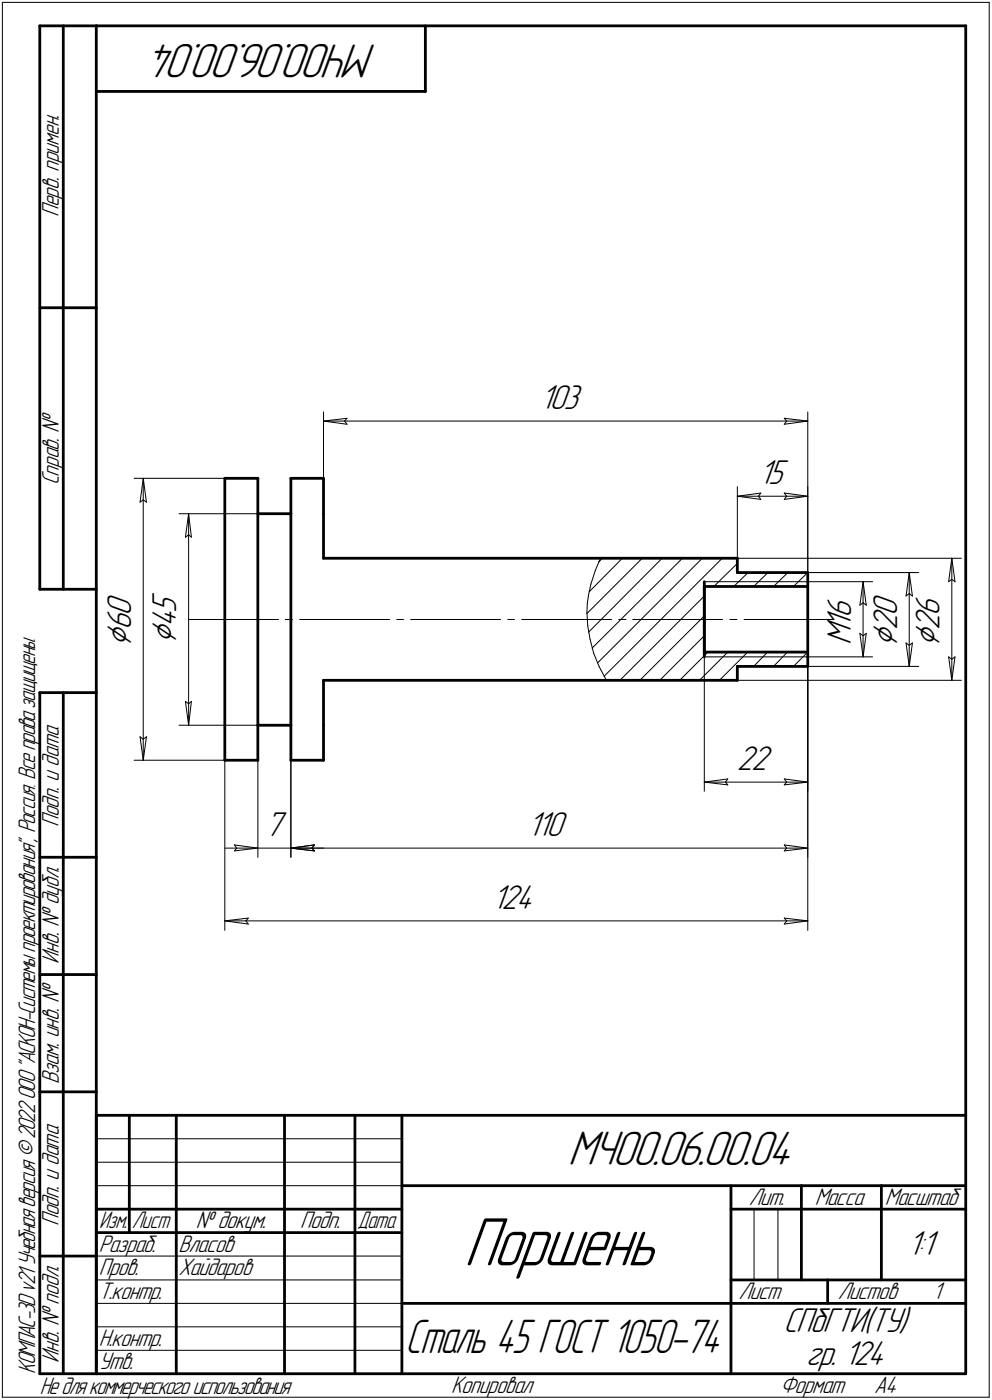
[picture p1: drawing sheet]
<svg xmlns="http://www.w3.org/2000/svg" width="211mm" height="298mm" viewBox="0 0 211 298" stroke-linecap="round" stroke-linejoin="round" font-family="sans-serif">
<g fill="none" stroke="#000" stroke-width=".21">
<path d="M.5 .5v297zM.5 .5h210zM210.5 .5v297zM68.8 89.7l5-.6zM68.8 89.7l5 .6zM68.8 89.7h103.1zM68.8 87.7v31.2zM73.3 89.7l.5 .6zM73.8 89.1l-.5 .6zM166.9 90.3l5-.6zM166.9 89.1l.5 .6zM166.9 89.1l5 .6z"/>
<path d="M167.4 89.7l-.5 .6zM171.9 87.7v34.2zM28.5 101.9h19.3zM29.8 106.9l.7-.5zM30.5 101.9l.7 5zM30.5 106.4l.7 .5zM30.5 101.9l-.7 5zM30.5 101.9v60zM38.1 109.4h16.8zM39.5 114.4l.6-.5zM40.1 109.4l.6 5zM40.1 113.9l.6 .5z"/>
<path d="M40.1 109.4l-.6 5zM40.1 109.4v45zM127.3 119.7l.9-.8zM127.8 118.9l-1.1 2.6zM132.4 118.9l-7 7.1zM140.9 118.9l-15.7 15.7zM156.9 105.7l5-.7zM156.9 105.7l5 .6zM156.9 105.7h15zM156.9 103.6v18.3zM156.9 118.9h47.7zM161.4 105.7l.5 .6z"/>
<path d="M161.9 105l-.5 .7zM166.9 106.3l5-.6zM166.9 105l.5 .7zM166.9 105l5 .7zM167.4 105.7l-.5 .6zM171.9 103.6v18.3zM202.5 118.9l.7 5zM202.5 118.9l-.7 5zM202.5 118.9v26zM40.1 131.9h19.2zM47.8 131.9v66.2zM60.7 131.9h1.5z"/>
<path d="M63.8 131.9h19.1zM84.4 131.9h1.5zM87.4 131.9h19.1zM108 131.9h1.5zM111 131.9h19.1zM124.9 130.4l.2 2.9zM124.9 130.6l11.8-11.7zM125 128.4l-.1 2zM125.1 133.3l.5 2.8zM125.2 126.7l-.2 1.7zM125.6 136.1l.7 3zM125.7 124.4l-.5 2.3z"/>
<path d="M126 138l19.2-19.1zM126.3 139.1l1.2 2.9zM126.7 121.5l-1 2.9zM131.7 131.9h1.5zM134.6 131.9h19.2zM149.9 139.9h22zM149.9 123.9h22zM149.9 131.9v36.6zM151.9 124.9l5-4.9zM155.3 131.9h1.5zM156.1 124.9l3.1-3zM158.3 131.9h19.2z"/>
<path d="M160.4 124.9l3-3zM163.3 138.9l-2.9 3zM164.6 124.9l3-3zM167.6 138.9l-3 3zM168.8 124.9l3.1-3zM171.9 131.9v66.2zM171.9 131.9v50.6zM171.9 131.9v36.6zM171.9 121.9h23.6zM171.9 139.9h13.8zM171.9 123.9h13.8zM183 134.9l.6 5z"/>
<path d="M183 134.9l.6 .5zM183 128.9l.6-.5zM183.6 135.4l.7-.5zM183.6 123.9l.7 5zM183.6 128.4l.7 .5zM183.6 123.9l-.6 5zM183.6 123.9v16zM184.3 134.9l-.7 5zM192.8 136.9l.7 5zM192.8 136.9l.7 .5zM192.8 126.9l.7-.5zM193.5 137.4l.6-.5z"/>
<path d="M193.5 121.9l.6 5zM193.5 126.4l.6 .5zM193.5 121.9l-.7 5zM193.5 121.9v20zM194.1 136.9l-.6 5zM201.8 139.9l.7 5zM201.8 139.9l.7 .5zM201.8 123.9l.7-.5zM202.5 123.4l.7 .5zM203.2 139.9l-.7 5zM29.8 156.9l.7 5zM29.8 156.9l.7 .5z"/>
<path d="M30.5 157.4l.7-.5zM31.2 156.9l-.7 5zM38.1 154.4h16.8zM39.5 149.4l.6 5zM39.5 149.4l.6 .5zM40.1 149.9l.6-.5zM40.7 149.4l-.6 5zM54.9 154.4v28.1zM61.9 154.4v28.1zM127.2 141.1l22.2-22.2zM127.5 142l1.5 2.9zM128.5 144l25.2-25.1z"/>
<path d="M131.9 144.9l18-18zM136.1 144.9l13.8-13.8zM140.4 144.9l9.5-9.5zM144.6 144.9l6-6zM148.8 144.9l6.1-6zM153.1 144.9l6-6zM156.9 144.9h47.7zM168.8 141.9l3.1-3zM171.9 141.9h23.6zM202.5 140.4l.7-.5zM28.5 161.9h19.3zM49.9 179.9l5 .7z"/>
<path d="M49.9 179.9l.5 .7zM66.9 179.9l-.5 .7zM149.9 166.5l5-.6zM149.9 166.5l5 .6zM149.9 166.5h22zM154.3 166.5l.6 .6zM154.9 165.9l-.6 .6zM166.9 179.9l.5 .7zM166.9 179.9l5 .7zM166.9 167.1l5-.6zM166.9 165.9l.5 .6zM166.9 165.9l5 .6z"/>
<path d="M167.4 166.5l-.5 .6zM47.8 196.1l5-.6zM47.8 196.1l5 .7zM47.8 196.1h124.1zM47.8 180.6h7.1zM49.9 181.2l5-.6zM50.4 180.6l-.5 .6zM52.3 196.1l.5 .7zM52.8 195.5l-.5 .6zM54.9 180.6h7zM61.9 180.6l5 .6zM61.9 180.6l5-.7z"/>
<path d="M61.9 180.6h6.9zM61.9 180.6h110zM66.4 180.6l.5 .6zM166.9 196.8l5-.7zM166.9 195.5l.5 .6zM166.9 195.5l5 .6zM166.9 181.2l5-.6zM167.4 196.1l-.5 .7zM167.4 180.6l-.5 .6zM20.5 247.5h65zM20.5 252.5h65zM20.5 242.5h65z"/>
<path d="M160.4 257.5v15zM165.5 257.5v15zM20.5 267.5h65zM20.5 272.5h65zM20.5 277.5h65zM.5 297.5h210zM20.5 282.5h65zM20.5 287.5h65z"/>
</g>
<g fill="none" stroke="#000" stroke-width=".59">
<path d="M8.5 5.5v120zM8.5 5.5h12zM13.5 5.5v120zM20.5 5.5v287zM20.5 5.5h185zM20.5 19.5h70zM90.5 5.5v14zM205.5 5.5v287zM8.5 65.5h12zM47.8 101.9v60zM47.8 101.9h7.1zM54.9 101.9v7.5z"/>
<path d="M54.9 109.4h7zM54.9 109.4v45zM61.9 101.9v7.5zM61.9 101.9h6.9zM61.9 109.4v45zM68.8 101.9v7.5zM68.8 109.4v9.5zM68.8 118.9h88.1zM156.9 118.9v3zM8.5 125.5h12zM149.9 138.9h22zM149.9 124.9v14z"/>
<path d="M149.9 124.9h22zM149.9 123.9v16zM156.9 121.9h15zM171.9 121.9v20zM8.5 147.5v145zM8.5 147.5h12zM13.5 147.5v145zM54.9 154.4v7.5zM54.9 154.4h7zM61.9 154.4v7.5zM68.8 154.4v7.5zM68.8 144.9v9.5z"/>
<path d="M68.8 144.9h88.1zM156.9 141.9v3zM156.9 141.9h15zM47.8 161.9h7.1zM61.9 161.9h6.9zM8.5 182.5h12zM8.5 207.5h12zM8.5 232.5h12zM20.5 237.5h185zM20.5 237.5v55zM27.5 237.5v25zM37.5 237.5v55z"/>
<path d="M60.5 237.5v55zM75.5 237.5v55zM85.5 237.5v55zM20.5 257.5h65zM85.5 252.5h120zM155.5 252.5v40zM155.5 257.5h15zM170.5 252.5v20zM170.5 257.5h35zM187.5 252.5v20zM8.5 267.5h12zM20.5 262.5h65z"/>
<path d="M85.5 277.5h70zM155.5 277.5h50zM155.5 272.5h50zM176.1 272.5v5zM8.5 292.5h12zM20.5 292.5h185z"/>
</g>
<text font-size="15.6" x="98.7" y="269.4">Поршень</text>
<g font-size="10.9">
<text x="80.2" y="9.4" transform="rotate(-180 80.2 9.4)">МЧ00.06.00.04</text>
<text x="120.8" y="248.1">МЧ00.06.00.04</text>
</g>
<text font-size="10.8" x="86.2" y="288.1">Сталь 45 ГОСТ 1050-74</text>
<g font-size="8.5">
<text x="27.9" y="137.8" transform="rotate(-90 27.9 137.8)">Ç60</text>
<text x="37.5" y="137.1" transform="rotate(-90 37.5 137.1)">Ç45</text>
<text x="190.9" y="137.8" transform="rotate(-90 190.9 137.8)">Ç20</text>
<text x="199.9" y="137.8" transform="rotate(-90 199.9 137.8)">Ç26</text>
</g>
<g font-size="7.8">
<text x="114.9" y="87.2">103</text>
<text x="161.5" y="103.1">15</text>
<text x="181.1" y="137.4" transform="rotate(-90 181.1 137.4)">M16</text>
<text x="156.8" y="164">22</text>
<text x="56.4" y="178">7</text>
<text x="112.2" y="178">110</text>
<text x="104.7" y="193.6">124</text>
<text x="193.1" y="267.2">1:1</text>
<text x="166.7" y="283.7">СПбГТИ(ТУ)</text>
<text x="171.5" y="290.7">гр. 124</text>
</g>
<g font-size="5.4">
<text x="12.6" y="46.3" transform="rotate(-90 12.6 46.3)">Перв. примен.</text>
<text x="12.6" y="103.4" transform="rotate(-90 12.6 103.4)">Справ. №</text>
<text x="12.6" y="176.1" transform="rotate(-90 12.6 176.1)">Подп. и дата</text>
<text x="12.6" y="205.2" transform="rotate(-90 12.6 205.2)">Инв. № дубл.</text>
<text x="12.6" y="230.9" transform="rotate(-90 12.6 230.9)">Взам. инв. №</text>
<text x="159.3" y="256.6">Лит.</text>
<text x="173.4" y="256.6">Масса</text>
<text x="188.3" y="256.6">Масштаб</text>
<text x="12.6" y="261.1" transform="rotate(-90 12.6 261.1)">Подп. и дата</text>
<text x="41.6" y="261.6">№ докум.</text>
<text x="63.9" y="261.6">Подп.</text>
<text x="21" y="266.6">Разраб.</text>
<text x="38" y="266.6">Власов</text>
<text x="21" y="271.6">Пров.</text>
<text x="38" y="271.6">Хайдаров</text>
<text x="21" y="276.6">Т.контр.</text>
<text x="157.1" y="276.6">Лист</text>
<text x="178.3" y="276.6">Листов</text>
<text x="198.5" y="276.6">1</text>
<text x="21" y="286.6">Н.контр.</text>
<text x="7.5" y="292.5" transform="rotate(-90 7.5 292.5)">КОМПАС-3Dv21 Учебнаяверсия©2022ООО&quot;АСКОН-Системыпроектирования&quot;, Россия. Всеправазащищены.</text>
<text x="12.6" y="290.2" transform="rotate(-90 12.6 290.2)">Инв. № подл.</text>
<text x="21" y="291.6">Утв.</text>
<text x="8.5" y="296.7">Недлякоммерческогоиспользования</text>
<text x="96" y="296.6">Копировал</text>
<text x="166" y="296.6">Формат</text>
<text x="186" y="296.6">A4</text>
</g>
<g font-size="5.3">
<text x="21.1" y="261.6">Изм.</text>
<text x="28.1" y="261.6">Лист</text>
<text x="76.1" y="261.6">Дата</text>
</g>
</svg>
